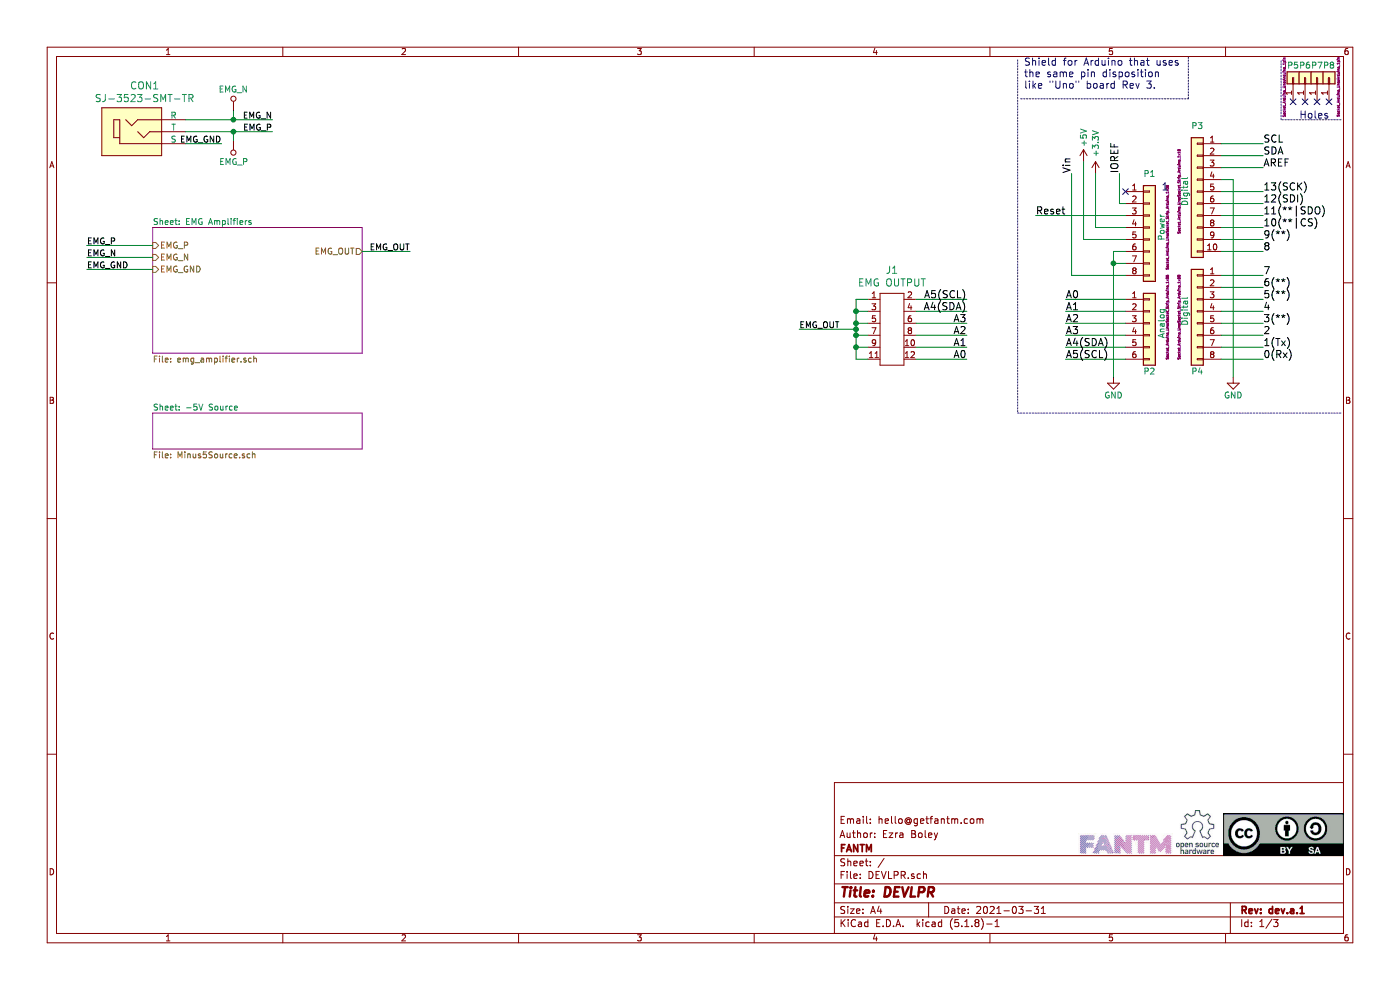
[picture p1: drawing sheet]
EESchema Schematic File Version 4
EELAYER 30 0
EELAYER END
$Descr A4 11693 8268
encoding utf-8
Sheet 1 3
Title "DEVLPR"
Date "2021-03-31"
Rev "dev.a.1"
Comp "FANTM"
Comment1 "Author: Ezra Boley"
Comment2 "Email: hello@getfantm.com"
Comment3 ""
Comment4 ""
$EndDescr
Text Label 8950 1450 1    60   ~ 0
Vin
Text Label 9350 1450 1    60   ~ 0
IOREF
Text Label 8900 2500 0    60   ~ 0
A0
Text Label 8900 2600 0    60   ~ 0
A1
Text Label 8900 2700 0    60   ~ 0
A2
Text Label 8900 2800 0    60   ~ 0
A3
Text Label 8900 2900 0    60   ~ 0
A4(SDA)
Text Label 8900 3000 0    60   ~ 0
A5(SCL)
Text Label 10550 3000 0    60   ~ 0
0(Rx)
Text Label 10550 2800 0    60   ~ 0
2
Text Label 10550 2900 0    60   ~ 0
1(Tx)
Text Label 10550 2700 0    60   ~ 0
3(**)
Text Label 10550 2600 0    60   ~ 0
4
Text Label 10550 2500 0    60   ~ 0
5(**)
Text Label 10550 2400 0    60   ~ 0
6(**)
Text Label 10550 2300 0    60   ~ 0
7
Text Label 10550 2100 0    60   ~ 0
8
Text Label 10550 2000 0    60   ~ 0
9(**)
Text Label 10550 1900 0    60   ~ 0
10(**|CS)
Text Label 10550 1800 0    60   ~ 0
11(**|SDO)
Text Label 10550 1700 0    60   ~ 0
12(SDI)
Text Label 10550 1600 0    60   ~ 0
13(SCK)
Text Label 10550 1400 0    60   ~ 0
AREF
NoConn ~ 9400 1600
Text Label 10550 1300 0    60   ~ 0
SDA
Text Label 10550 1200 0    60   ~ 0
SCL
Text Notes 10850 1000 0    60   ~ 0
Holes
Text Notes 8550 750  0    60   ~ 0
Shield for Arduino that uses\nthe same pin disposition\nlike "Uno" board Rev 3.
$Comp
L Connector_Generic:Conn_01x08 P1
U 1 1
P 9600 1900
F 0 "P1" H 9600 2350 50  0000 C CNN
F 1 "Power" V 9700 1900 50  0000 C CNN
F 2 "Socket_Arduino_Uno:Socket_Strip_Arduino_1x08" V 9750 1900 20  0000 C CNN
F 3 "" H 9600 1900 50  0000 C CNN
	1    9600 1900
	1    0    0    -1  
$EndComp
Text Label 8650 1800 0    60   ~ 0
Reset
$Comp
L power:+3.3V #PWR02
U 1 1
P 9150 1450
F 0 "#PWR02" H 9150 1300 50  0001 C CNN
F 1 "+3.3V" V 9150 1700 50  0000 C CNN
F 2 "" H 9150 1450 50  0000 C CNN
F 3 "" H 9150 1450 50  0000 C CNN
	1    9150 1450
	1    0    0    -1  
$EndComp
$Comp
L power:+5V #PWR01
U 1 1
P 9050 1350
F 0 "#PWR01" H 9050 1200 50  0001 C CNN
F 1 "+5V" V 9050 1550 50  0000 C CNN
F 2 "" H 9050 1350 50  0000 C CNN
F 3 "" H 9050 1350 50  0000 C CNN
	1    9050 1350
	1    0    0    -1  
$EndComp
$Comp
L power:GND #PWR03
U 1 1
P 9300 3150
F 0 "#PWR03" H 9300 2900 50  0001 C CNN
F 1 "GND" H 9300 3000 50  0000 C CNN
F 2 "" H 9300 3150 50  0000 C CNN
F 3 "" H 9300 3150 50  0000 C CNN
	1    9300 3150
	1    0    0    -1  
$EndComp
$Comp
L power:GND #PWR04
U 1 1
P 10300 3150
F 0 "#PWR04" H 10300 2900 50  0001 C CNN
F 1 "GND" H 10300 3000 50  0000 C CNN
F 2 "" H 10300 3150 50  0000 C CNN
F 3 "" H 10300 3150 50  0000 C CNN
	1    10300 3150
	1    0    0    -1  
$EndComp
$Comp
L Connector_Generic:Conn_01x06 P2
U 1 1
P 9600 2700
F 0 "P2" H 9600 2300 50  0000 C CNN
F 1 "Analog" V 9700 2700 50  0000 C CNN
F 2 "Socket_Arduino_Uno:Socket_Strip_Arduino_1x06" V 9750 2750 20  0000 C CNN
F 3 "" H 9600 2700 50  0000 C CNN
	1    9600 2700
	1    0    0    -1  
$EndComp
$Comp
L Connector_Generic:Conn_01x01 P5
U 1 1
P 10800 650
F 0 "P5" V 10900 650 50  0000 C CNN
F 1 "CONN_01X01" V 10900 650 50  0001 C CNN
F 2 "Socket_Arduino_Uno:Arduino_1pin" H 10721 724 20  0000 C CNN
F 3 "" H 10800 650 50  0000 C CNN
	1    10800 650 
	0    -1   -1   0   
$EndComp
$Comp
L Connector_Generic:Conn_01x01 P6
U 1 1
P 10900 650
F 0 "P6" V 11000 650 50  0000 C CNN
F 1 "CONN_01X01" V 11000 650 50  0001 C CNN
F 2 "Socket_Arduino_Uno:Arduino_1pin" H 10900 650 20  0001 C CNN
F 3 "" H 10900 650 50  0000 C CNN
	1    10900 650 
	0    -1   -1   0   
$EndComp
$Comp
L Connector_Generic:Conn_01x01 P7
U 1 1
P 11000 650
F 0 "P7" V 11100 650 50  0000 C CNN
F 1 "CONN_01X01" V 11100 650 50  0001 C CNN
F 2 "Socket_Arduino_Uno:Arduino_1pin" V 11000 650 20  0001 C CNN
F 3 "" H 11000 650 50  0000 C CNN
	1    11000 650 
	0    -1   -1   0   
$EndComp
$Comp
L Connector_Generic:Conn_01x01 P8
U 1 1
P 11100 650
F 0 "P8" V 11200 650 50  0000 C CNN
F 1 "CONN_01X01" V 11200 650 50  0001 C CNN
F 2 "Socket_Arduino_Uno:Arduino_1pin" H 11024 572 20  0000 C CNN
F 3 "" H 11100 650 50  0000 C CNN
	1    11100 650 
	0    -1   -1   0   
$EndComp
NoConn ~ 10800 850 
NoConn ~ 10900 850 
NoConn ~ 11000 850 
NoConn ~ 11100 850 
$Comp
L Connector_Generic:Conn_01x08 P4
U 1 1
P 10000 2600
F 0 "P4" H 10000 2100 50  0000 C CNN
F 1 "Digital" V 10100 2600 50  0000 C CNN
F 2 "Socket_Arduino_Uno:Socket_Strip_Arduino_1x08" V 10150 2550 20  0000 C CNN
F 3 "" H 10000 2600 50  0000 C CNN
	1    10000 2600
	-1   0    0    -1  
$EndComp
Wire Notes Line
	8525 825  9925 825 
Wire Notes Line
	9925 825  9925 475 
Wire Wire Line
	9350 1450 9350 1700
Wire Wire Line
	9350 1700 9400 1700
Wire Wire Line
	9400 1900 9150 1900
Wire Wire Line
	9400 2000 9050 2000
Wire Wire Line
	9400 2300 8950 2300
Wire Wire Line
	9400 2100 9300 2100
Wire Wire Line
	9400 2200 9300 2200
Connection ~ 9300 2200
Wire Wire Line
	8950 2300 8950 1450
Wire Wire Line
	9050 2000 9050 1350
Wire Wire Line
	9150 1900 9150 1450
Wire Wire Line
	9400 2500 8900 2500
Wire Wire Line
	9400 2600 8900 2600
Wire Wire Line
	9400 2700 8900 2700
Wire Wire Line
	9400 2800 8900 2800
Wire Wire Line
	9400 2900 8900 2900
Wire Wire Line
	9400 3000 8900 3000
$Comp
L Connector_Generic:Conn_01x10 P3
U 1 1
P 10000 1600
F 0 "P3" H 10000 2150 50  0000 C CNN
F 1 "Digital" V 10100 1600 50  0000 C CNN
F 2 "Socket_Arduino_Uno:Socket_Strip_Arduino_1x10" V 10150 1600 20  0000 C CNN
F 3 "" H 10000 1600 50  0000 C CNN
	1    10000 1600
	-1   0    0    -1  
$EndComp
Wire Wire Line
	10200 2100 10550 2100
Wire Wire Line
	10200 2000 10550 2000
Wire Wire Line
	10200 1900 10550 1900
Wire Wire Line
	10200 1800 10550 1800
Wire Wire Line
	10200 1700 10550 1700
Wire Wire Line
	10200 1600 10550 1600
Wire Wire Line
	10200 1400 10550 1400
Wire Wire Line
	10200 1300 10550 1300
Wire Wire Line
	10200 1200 10550 1200
Wire Wire Line
	10200 3000 10550 3000
Wire Wire Line
	10200 2900 10550 2900
Wire Wire Line
	10200 2800 10550 2800
Wire Wire Line
	10200 2700 10550 2700
Wire Wire Line
	10200 2600 10550 2600
Wire Wire Line
	10200 2500 10550 2500
Wire Wire Line
	10200 2400 10550 2400
Wire Wire Line
	10200 2300 10550 2300
Wire Wire Line
	10200 1500 10300 1500
Wire Wire Line
	10300 1500 10300 3150
Wire Wire Line
	9300 2100 9300 2200
Wire Wire Line
	9300 2200 9300 3150
Wire Notes Line
	8500 500  8500 3450
Wire Notes Line
	8500 3450 11200 3450
Wire Wire Line
	9400 1800 8650 1800
Text Notes 9700 1600 0    60   ~ 0
1
Wire Notes Line
	11200 1000 10700 1000
Wire Notes Line
	10700 1000 10700 500 
$Comp
L dk_Barrel-Audio-Connectors:SJ-3523-SMT-TR CON1
U 1 1
P 1150 1100
F 0 "CON1" H 1208 1487 60  0000 C CNN
F 1 "SJ-3523-SMT-TR" H 1208 1381 60  0000 C CNN
F 2 "digikey-footprints:Switch_Slide_11.6x4mm_SJ-3523-SMT" H 1350 1300 60  0001 L CNN
F 3 "https://www.cui.com/product/resource/digikeypdf/sj-352x-smt_series.pdf" H 1350 1400 60  0001 L CNN
F 4 "CP-3523SJCT-ND" H 1350 1500 60  0001 L CNN "Digi-Key_PN"
F 5 "SJ-3523-SMT-TR" H 1350 1600 60  0001 L CNN "MPN"
F 6 "Connectors, Interconnects" H 1350 1700 60  0001 L CNN "Category"
F 7 "Barrel - Audio Connectors" H 1350 1800 60  0001 L CNN "Family"
F 8 "https://www.cui.com/product/resource/digikeypdf/sj-352x-smt_series.pdf" H 1350 1900 60  0001 L CNN "DK_Datasheet_Link"
F 9 "/product-detail/en/cui-inc/SJ-3523-SMT-TR/CP-3523SJCT-ND/669704" H 1350 2000 60  0001 L CNN "DK_Detail_Page"
F 10 "CONN JACK STEREO 3.5MM SMD R/A" H 1350 2100 60  0001 L CNN "Description"
F 11 "CUI Inc." H 1350 2200 60  0001 L CNN "Manufacturer"
F 12 "Active" H 1350 2300 60  0001 L CNN "Status"
	1    1150 1100
	1    0    0    -1  
$EndComp
Wire Wire Line
	1550 1200 1850 1200
Text Label 2275 1100 2    50   ~ 0
EMG_P
Text Label 2275 1000 2    50   ~ 0
EMG_N
Text Label 1850 1200 2    50   ~ 0
EMG_GND
Wire Wire Line
	1275 2050 725  2050
Wire Wire Line
	1275 2150 725  2150
Wire Wire Line
	1275 2250 725  2250
Text Label 725  2050 0    50   ~ 0
EMG_P
Text Label 725  2150 0    50   ~ 0
EMG_N
Text Label 725  2250 0    50   ~ 0
EMG_GND
$Sheet
S 1275 3450 1750 300 
U 605EF1AE
F0 "-5V Source" 50
F1 "Minus5Source.sch" 50
$EndSheet
$Comp
L dk_Rectangular-Connectors-Headers-Male-Pins:67996-412HLF J1
U 1 1
P 7450 2700
F 0 "J1" H 7450 3147 60  0000 C CNN
F 1 "EMG OUTPUT" H 7450 3041 60  0000 C CNN
F 2 "digikey-footprints:PinHeader_6x2_P2.54mm_Horizontal" H 7650 2900 60  0001 L CNN
F 3 "https://cdn.amphenol-icc.com/media/wysiwyg/files/drawing/67996.pdf" H 7650 3000 60  0001 L CNN
F 4 "609-3219-ND" H 7650 3100 60  0001 L CNN "Digi-Key_PN"
F 5 "67996-412HLF" H 7650 3200 60  0001 L CNN "MPN"
F 6 "Connectors, Interconnects" H 7650 3300 60  0001 L CNN "Category"
F 7 "Rectangular Connectors - Headers, Male Pins" H 7650 3400 60  0001 L CNN "Family"
F 8 "https://cdn.amphenol-icc.com/media/wysiwyg/files/drawing/67996.pdf" H 7650 3500 60  0001 L CNN "DK_Datasheet_Link"
F 9 "/product-detail/en/amphenol-icc-fci/67996-412HLF/609-3219-ND/1878508" H 7650 3600 60  0001 L CNN "DK_Detail_Page"
F 10 "CONN HEADER VERT 12POS 2.54MM" H 7650 3700 60  0001 L CNN "Description"
F 11 "Amphenol ICC (FCI)" H 7650 3800 60  0001 L CNN "Manufacturer"
F 12 "Active" H 7650 3900 60  0001 L CNN "Status"
	1    7450 2700
	1    0    0    -1  
$EndComp
Wire Wire Line
	7250 2500 7150 2500
Wire Wire Line
	7150 2500 7150 2600
Wire Wire Line
	7150 3000 7250 3000
Wire Wire Line
	7250 2900 7150 2900
Connection ~ 7150 2900
Wire Wire Line
	7150 2900 7150 3000
Wire Wire Line
	7250 2800 7150 2800
Connection ~ 7150 2800
Wire Wire Line
	7150 2800 7150 2900
Wire Wire Line
	7250 2700 7150 2700
Connection ~ 7150 2700
Wire Wire Line
	7150 2700 7150 2750
Wire Wire Line
	7250 2600 7150 2600
Connection ~ 7150 2600
Wire Wire Line
	7150 2600 7150 2700
Connection ~ 7150 2750
Wire Wire Line
	7150 2750 7150 2800
Text Label 8075 3000 2    60   ~ 0
A0
Text Label 8075 2900 2    60   ~ 0
A1
Text Label 8075 2800 2    60   ~ 0
A2
Text Label 8075 2700 2    60   ~ 0
A3
Text Label 8075 2600 2    60   ~ 0
A4(SDA)
Wire Wire Line
	7650 2900 8075 2900
Wire Wire Line
	7650 3000 8075 3000
Text Label 8075 2500 2    60   ~ 0
A5(SCL)
Wire Wire Line
	7650 2800 8075 2800
Wire Wire Line
	7650 2500 8075 2500
Wire Wire Line
	7650 2600 8075 2600
Wire Wire Line
	7650 2700 8075 2700
$Sheet
S 1275 1900 1750 1050
U 6043E029
F0 "EMG Amplifiers" 50
F1 "emg_amplifier.sch" 50
F2 "EMG_OUT" O R 3025 2100 50 
F3 "EMG_P" I L 1275 2050 50 
F4 "EMG_N" I L 1275 2150 50 
F5 "EMG_GND" I L 1275 2250 50 
$EndSheet
Text Label 3425 2100 2    50   ~ 0
EMG_OUT
Wire Wire Line
	3025 2100 3425 2100
Text Label 6675 2750 0    50   ~ 0
EMG_OUT
Wire Wire Line
	6675 2750 7150 2750
$Comp
L dk_Test-Points:5011 TP2
U 1 1
P 1950 1275
AR Path="/60A0F888" Ref="TP2"  Part="1" 
AR Path="/605EF1AE/60A0F888" Ref="TP?"  Part="1" 
F 0 "TP2" H 1900 1322 50  0001 R CNN
F 1 "EMG_P" H 2075 1200 50  0000 R CNN
F 2 "digikey-footprints:Test_Point_D1.02mm" H 2150 1475 60  0001 L CNN
F 3 "http://www.keyelco.com/product-pdf.cfm?p=1320" H 2150 1575 60  0001 L CNN
F 4 "36-5011-ND" H 2150 1675 60  0001 L CNN "Digi-Key_PN"
F 5 "5011" H 2150 1775 60  0001 L CNN "MPN"
F 6 "Test and Measurement" H 2150 1875 60  0001 L CNN "Category"
F 7 "Test Points" H 2150 1975 60  0001 L CNN "Family"
F 8 "http://www.keyelco.com/product-pdf.cfm?p=1320" H 2150 2075 60  0001 L CNN "DK_Datasheet_Link"
F 9 "/product-detail/en/keystone-electronics/5011/36-5011-ND/255333" H 2150 2175 60  0001 L CNN "DK_Detail_Page"
F 10 "PC TEST POINT MULTIPURPOSE BLACK" H 2150 2275 60  0001 L CNN "Description"
F 11 "Keystone Electronics" H 2150 2375 60  0001 L CNN "Manufacturer"
F 12 "Active" H 2150 2475 60  0001 L CNN "Status"
	1    1950 1275
	1    0    0    -1  
$EndComp
$Comp
L dk_Test-Points:5011 TP1
U 1 1
P 1950 825
AR Path="/60A17C25" Ref="TP1"  Part="1" 
AR Path="/605EF1AE/60A17C25" Ref="TP?"  Part="1" 
F 0 "TP1" H 1900 872 50  0001 R CNN
F 1 "EMG_N" H 2075 750 50  0000 R CNN
F 2 "digikey-footprints:Test_Point_D1.02mm" H 2150 1025 60  0001 L CNN
F 3 "http://www.keyelco.com/product-pdf.cfm?p=1320" H 2150 1125 60  0001 L CNN
F 4 "36-5011-ND" H 2150 1225 60  0001 L CNN "Digi-Key_PN"
F 5 "5011" H 2150 1325 60  0001 L CNN "MPN"
F 6 "Test and Measurement" H 2150 1425 60  0001 L CNN "Category"
F 7 "Test Points" H 2150 1525 60  0001 L CNN "Family"
F 8 "http://www.keyelco.com/product-pdf.cfm?p=1320" H 2150 1625 60  0001 L CNN "DK_Datasheet_Link"
F 9 "/product-detail/en/keystone-electronics/5011/36-5011-ND/255333" H 2150 1725 60  0001 L CNN "DK_Detail_Page"
F 10 "PC TEST POINT MULTIPURPOSE BLACK" H 2150 1825 60  0001 L CNN "Description"
F 11 "Keystone Electronics" H 2150 1925 60  0001 L CNN "Manufacturer"
F 12 "Active" H 2150 2025 60  0001 L CNN "Status"
	1    1950 825 
	-1   0    0    1   
$EndComp
Wire Wire Line
	1550 1100 1950 1100
Wire Wire Line
	1550 1000 1950 1000
Wire Wire Line
	1950 925  1950 1000
Connection ~ 1950 1000
Wire Wire Line
	1950 1000 2275 1000
Wire Wire Line
	1950 1175 1950 1100
Connection ~ 1950 1100
Wire Wire Line
	1950 1100 2275 1100
$EndSCHEMATC
